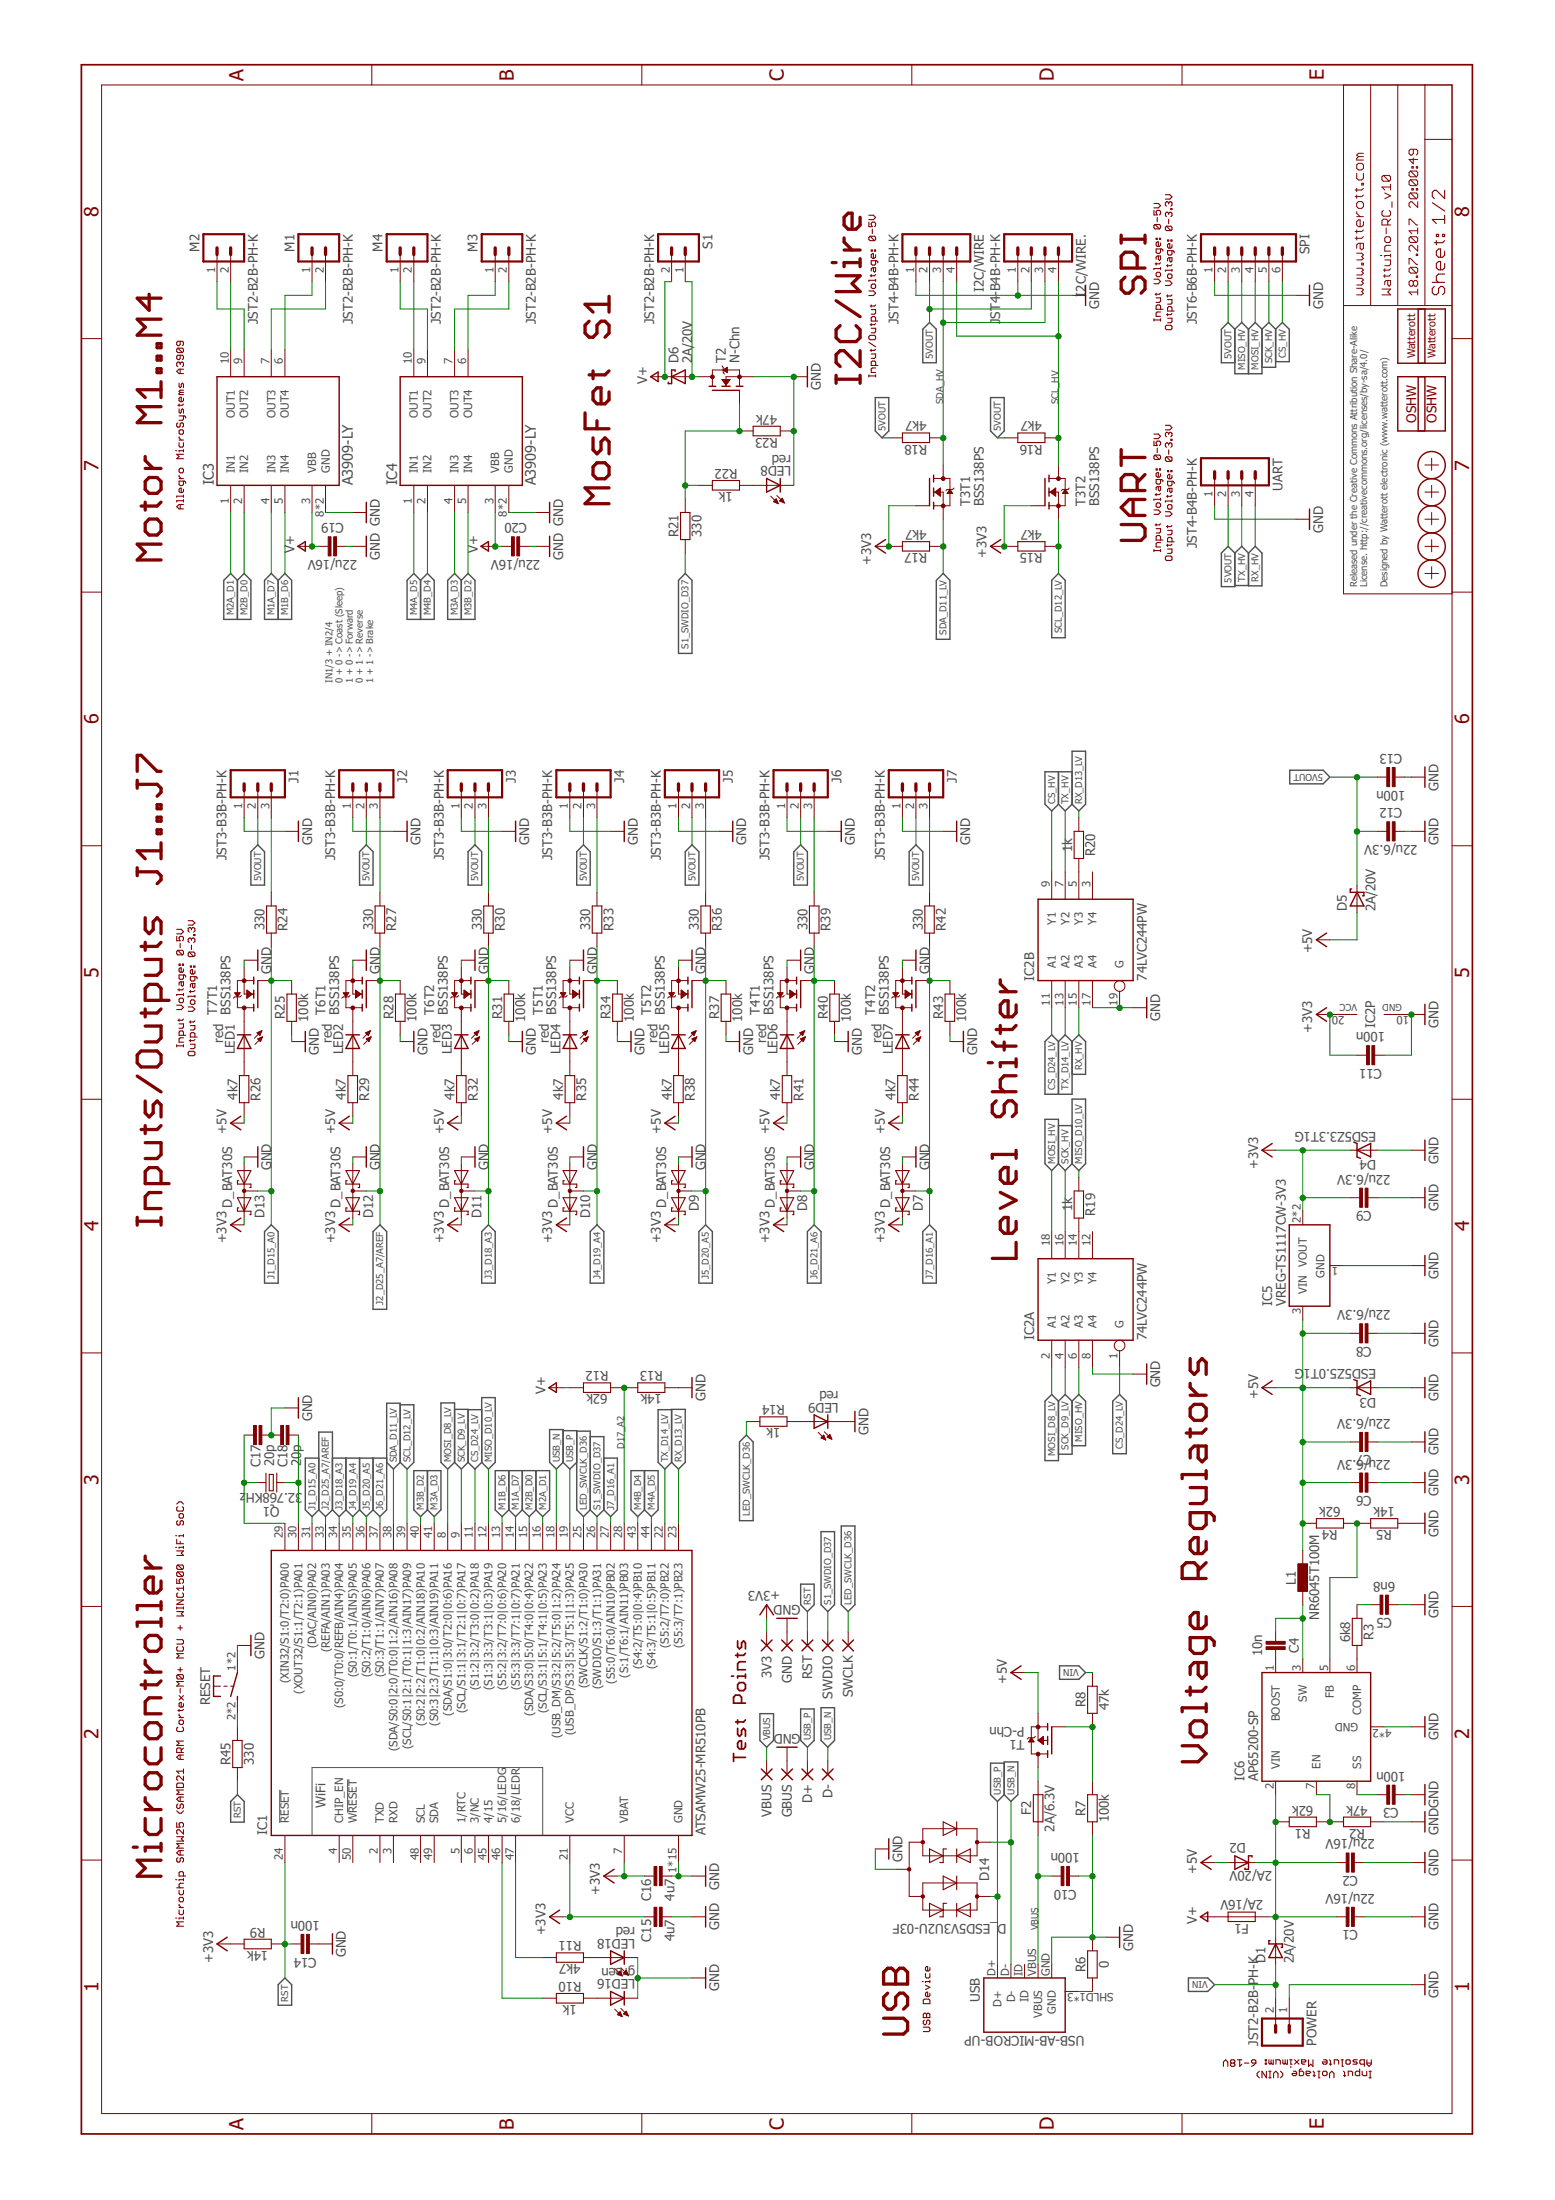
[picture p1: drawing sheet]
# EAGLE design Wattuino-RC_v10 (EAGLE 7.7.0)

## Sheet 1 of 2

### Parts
3V3  PAD-1.0_NC  [PAD-1.0_NC]
C1  22u/16V  CAPACITOR-0805  [C0805]
C2  22u/16V  CAPACITOR-0805  [C0805]
C3  100n  CAPACITOR-0402  [C0402]
C4  10n  CAPACITOR-0402  [C0402]
C5  6n8  CAPACITOR-0402  [C0402]
C6  22u/6.3V  CAPACITOR-0805  [C0805]
C7  22u/6.3V  CAPACITOR-0805  [C0805]
C8  22u/6.3V  CAPACITOR-0805  [C0805]
C9  22u/6.3V  CAPACITOR-0805  [C0805]
C10  100n  CAPACITOR-0402  [C0402]
C11  100n  CAPACITOR-0402  [C0402]
C12  22u/6.3V  CAPACITOR-0805  [C0805]
C13  100n  CAPACITOR-0402  [C0402]
C14  100n  CAPACITOR-0402  [C0402]
C15  4u7  CAPACITOR-0603  [C0603]
C16  4u7  CAPACITOR-0603  [C0603]
C17  20p  CAPACITOR-0402  [C0402]
C18  20p  CAPACITOR-0402  [C0402]
C19  22u/16V  CAPACITOR-0805  [C0805]
C20  22u/16V  CAPACITOR-0805  [C0805]
D1  2A/20V  D_SCHOTTKY-SMA  [SMA_DO214AC]
D2  2A/20V  D_SCHOTTKY-SMA  [SMA_DO214AC]
D3  ESD5Z5.0T1G  D_TVS-SOD523  [SOD523]
D4  ESD5Z3.3T1G  D_TVS-SOD523  [SOD523]
D5  2A/20V  D_SCHOTTKY-SMA  [SMA_DO214AC]
D6  2A/20V  D_SCHOTTKY-SMA  [SMA_DO214AC]
D7  D_BAT30S  [SOT323]
D8  D_BAT30S  [SOT323]
D9  D_BAT30S  [SOT323]
D10  D_BAT30S  [SOT323]
D11  D_BAT30S  [SOT323]
D12  D_BAT30S  [SOT323]
D13  D_BAT30S  [SOT323]
D14  D_ESD5V3U2U-03F  [SOT723]
D+  PAD-1.0_NC  [PAD-1.0_NC]
D-  PAD-1.0_NC  [PAD-1.0_NC]
F1  2A/16V  FUSE-1812  [C1812]
F2  2A/6.3V  FUSE-1206  [C1206]
GBUS  PAD-1.0_NC  [PAD-1.0_NC]
GND  PAD-1.0_NC  [PAD-1.0_NC]
I2C/WIRE  JST4-B4B-PH-K  [JST_B4B-PH-K]
I2C/WIRE.  JST4-B4B-PH-K  [JST_B4B-PH-K]
IC1  ATSAMW25-MR510PB  [ATSAMW25-MRX10]
IC2  74LVC244PW  [TSSOP20]
IC3  A3909-LY  [MSOP10-PAD]
IC4  A3909-LY  [MSOP10-PAD]
IC5  VREG-TS1117CW-3V3  [SOT223]
IC6  AP65200-SP  [SO08-PAD]
J1  JST3-B3B-PH-K  [JST_B3B-PH-K]
J2  JST3-B3B-PH-K  [JST_B3B-PH-K]
J3  JST3-B3B-PH-K  [JST_B3B-PH-K]
J4  JST3-B3B-PH-K  [JST_B3B-PH-K]
J5  JST3-B3B-PH-K  [JST_B3B-PH-K]
J6  JST3-B3B-PH-K  [JST_B3B-PH-K]
J7  JST3-B3B-PH-K  [JST_B3B-PH-K]
L1  NR6045T100M  INDUCTOR-NR60XX  [L_NR60XX]
LED1  red  LED-0603  [C0603]
LED2  red  LED-0603  [C0603]
LED3  red  LED-0603  [C0603]
LED4  red  LED-0603  [C0603]
LED5  red  LED-0603  [C0603]
LED6  red  LED-0603  [C0603]
LED7  red  LED-0603  [C0603]
LED8  red  LED-0603  [C0603]
LED9  red  LED-0603  [C0603]
LED16  green  LED-0603  [C0603]
LED18  red  LED-0603  [C0603]
LOGO1  OSHW_LOGOX0100  [OSHW_6X100]
LOGO2  OSHW_LOGOX0150  [OSHW_6X150]
LOGO3  LOGO-S_PLACE_S  [SPARK_TPLACE_S]
LOGO4  LOGO-PLACE  [LOGO_TPLACE]
M1  JST2-B2B-PH-K  [JST_B2B-PH-K]
M2  JST2-B2B-PH-K  [JST_B2B-PH-K]
M3  JST2-B2B-PH-K  [JST_B2B-PH-K]
M4  JST2-B2B-PH-K  [JST_B2B-PH-K]
POWER  JST2-B2B-PH-K  [JST_B2B-PH-K]
Q1  32.768KHz  CRYSTAL-ZM315  [CRYSTAL_ZM315]
R1  62k  RESISTOR-0402  [C0402]
R2  47k  RESISTOR-0402  [C0402]
R3  6k8  RESISTOR-0402  [C0402]
R4  62k  RESISTOR-0402  [C0402]
R5  14k  RESISTOR-0402  [C0402]
R6  0  RESISTOR-0402  [C0402]
R7  100k  RESISTOR-0402  [C0402]
R8  47k  RESISTOR-0402  [C0402]
R9  14k  RESISTOR-0402  [C0402]
R10  1k  RESISTOR-0402  [C0402]
R11  4k7  RESISTOR-0402  [C0402]
R12  62k  RESISTOR-0402  [C0402]
R13  14k  RESISTOR-0402  [C0402]
R14  1k  RESISTOR-0402  [C0402]
R15  4k7  RESISTOR-0402  [C0402]
R16  4k7  RESISTOR-0402  [C0402]
R17  4k7  RESISTOR-0402  [C0402]
R18  4k7  RESISTOR-0402  [C0402]
R19  1k  RESISTOR-0402  [C0402]
R20  1k  RESISTOR-0402  [C0402]
R21  330  RESISTOR-0402  [C0402]
R22  1k  RESISTOR-0402  [C0402]
R23  47k  RESISTOR-0402  [C0402]
R24  330  RESISTOR-0402  [C0402]
R25  100k  RESISTOR-0402  [C0402]
R26  4k7  RESISTOR-0402  [C0402]
R27  330  RESISTOR-0402  [C0402]
R28  100k  RESISTOR-0402  [C0402]
R29  4k7  RESISTOR-0402  [C0402]
R30  330  RESISTOR-0402  [C0402]
R31  100k  RESISTOR-0402  [C0402]
R32  4k7  RESISTOR-0402  [C0402]
R33  330  RESISTOR-0402  [C0402]
R34  100k  RESISTOR-0402  [C0402]
R35  4k7  RESISTOR-0402  [C0402]
R36  330  RESISTOR-0402  [C0402]
R37  100k  RESISTOR-0402  [C0402]
R38  4k7  RESISTOR-0402  [C0402]
R39  330  RESISTOR-0402  [C0402]
R40  100k  RESISTOR-0402  [C0402]
R41  4k7  RESISTOR-0402  [C0402]
R42  330  RESISTOR-0402  [C0402]
R43  100k  RESISTOR-0402  [C0402]
R44  4k7  RESISTOR-0402  [C0402]
R45  330  RESISTOR-0402  [C0402]
RESET  SW-TACTILE-TL3305C  SW-TACTILE-TL3305  [TL3305]
RST  PAD-1.0_NC  [PAD-1.0_NC]
S1  JST2-B2B-PH-K  [JST_B2B-PH-K]
SPI  JST6-B6B-PH-K  [JST_B6B-PH-K]
SWCLK  PAD-1.0_NC  [PAD-1.0_NC]
SWDIO  PAD-1.0_NC  [PAD-1.0_NC]
T1  P-Chn  MOSFET-P-SOT23  [SOT23]
T2  N-Chn  MOSFET-N-SOT23  [SOT23]
T3  BSS138PS  [SOT363]
T4  BSS138PS  [SOT363]
T5  BSS138PS  [SOT363]
T6  BSS138PS  [SOT363]
T7  BSS138PS  [SOT363]
UART  JST4-B4B-PH-K  [JST_B4B-PH-K]
USB  USB-AB-MICROB-UP  [USB-MICROB-1051330011]
VBUS  PAD-1.0_NC  [PAD-1.0_NC]
X1  PASSER-07  [PASSER_07MM]
X2  PASSER-07  [PASSER_07MM]
X3  PASSER-07  [PASSER_07MM]
X4  PASSER-07  [PASSER_07MM]
X5  PASSER-04  [PASSER_04MM]

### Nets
5VOUT: C12.2 C13.2 D5.C I2C/WIRE.2 I2C/WIRE..2 J1.2 J2.2 J3.2 J4.2 J5.2 J6.2 J7.2 R16.2 R18.2 SPI.2 UART.2
+3V3: 3V3.1(P) C9.2 C11.2 C15.2 C16.2 D4.C D7.2(C) D8.2(C) D9.2(C) D10.2(C) D11.2(C) D12.2(C) D13.2(C) IC1.7(VBAT) IC1.21(VCC) IC2.20(P:VCC) IC5.2(VOUT) IC5.4(VOUT) R9.1 R15.2 R17.2 T3.2(T1:G) T3.5(T2:G)
+5V: C6.2 C7.2 C8.2 D2.A D3.C D5.A IC5.3(VIN) L1.2 R4.2 R26.2 R29.2 R32.2 R35.2 R38.2 R41.2 R44.2 T1.2(S)
BOOST: C4.2 IC6.1(BOOST)
COMP: IC6.6(COMP) R3.2
CS_D24_LV: IC1.11((S1:2|3:2/T3:0|0:2)PA18) IC2.1(A:G) IC2.11(B:A1)
CS_HV: IC2.9(B:Y1) SPI.6
D17_A2: IC1.28((S:1/T6:1/AIN11)PB03) R12.2 R13.1
GND: C1.1 C2.1 C3.1 C5.1 C6.1 C7.1 C8.1 C9.1 C10.1 C11.1 C12.1 C13.1 C14.1 C15.1 C16.1 C17.2 C18.2 C19.2 C20.2 D3.A D4.A D7.1(A) D8.1(A) D9.1(A) D10.1(A) D11.1(A) D12.1(A) D13.1(A) D14.3(A) GBUS.1(P) GND.1(P) I2C/WIRE.1 I2C/WIRE..1 IC1.1(GND) IC1.10(GND) IC1.17(GND) IC1.20(GND) IC1.32(GND) IC1.42(GND) IC1.51(GND) IC1.GND@1(GND) IC1.GND@2(GND) IC1.GND@3(GND) IC1.GND@4(GND) IC1.GND@5(GND) IC1.GND@6(GND) IC1.GND@7(GND) IC1.GND@8(GND) IC2.8(A:A4) IC2.10(P:GND) IC2.17(B:A4) IC2.19(B:G) IC3.8(GND) IC3.TP(GND) IC4.8(GND) IC4.TP(GND) IC5.1(GND) IC6.4(GND) IC6.TP(GND) J1.1 J2.1 J3.1 J4.1 J5.1 J6.1 J7.1 LED8.C LED9.C LED16.C LED18.C POWER.1 R2.1 R5.1 R6.1 R7.1 R13.2 R23.1 R25.1 R28.1 R31.1 R34.1 R37.1 R40.1 R43.1 RESET.1 RESET.4(P1) SPI.1 T2.2(S) T4.1(T1:S) T4.4(T2:S) T5.1(T1:S) T5.4(T2:S) T6.1(T1:S) T6.4(T2:S) T7.1(T1:S) UART.1 USB.GND
IO16: IC1.46(5/16/LEDG) R10.1
IO18: IC1.47(6/18/LEDR) R11.1
J1_D15_A0: D13.3(CA) IC1.31((DAC/AIN0)PA02) R24.2 R25.2 T7.2(T1:G)
J2_D25_A7/AREF: D12.3(CA) IC1.33((REFA/AIN1)PA03) R27.2 R28.2 T6.2(T1:G)
J3_D18_A3: D11.3(CA) IC1.34((S0:0/T0:0/REFB/AIN4)PA04) R30.2 R31.2 T6.5(T2:G)
J4_D19_A4: D10.3(CA) IC1.35((S0:1/T0:1/AIN5)PA05) R33.2 R34.2 T5.2(T1:G)
J5_D20_A5: D9.3(CA) IC1.36((S0:2/T1:0/AIN6)PA06) R36.2 R37.2 T5.5(T2:G)
J6_D21_A6: D8.3(CA) IC1.37((S0:3/T1:1/AIN7)PA07) R39.2 R40.2 T4.2(T1:G)
J7_D16_A1: D7.3(CA) IC1.27((S5:0/T6:0/AIN10)PB02) R42.2 R43.2 T4.5(T2:G)
LED_SWCLK_D36: IC1.25((SWCLK/S1:2/T1:0)PA30) R14.1 SWCLK.1(P)
M1_O1: IC3.7(OUT3) M1.2
M1_O2: IC3.6(OUT4) M1.1
M1A_D7: IC1.14((S5:3|3:3/T7:1|0:7)PA21) IC3.4(IN3)
M1B_D6: IC1.13((S5:2|3:2/T7:0|0:6)PA20) IC3.5(IN4)
M2_O1: IC3.10(OUT1) M2.2
M2_O2: IC3.9(OUT2) M2.1
M2A_D1: IC1.16((SCL/S3:1|5:1/T4:1|0:5)PA23) IC3.1(IN1)
M2B_D0: IC1.15((SDA/S3:0|5:0/T4:0|0:4)PA22) IC3.2(IN2)
M3_O1: IC4.7(OUT3) M3.2
M3_O2: IC4.6(OUT4) M3.1
M3A_D3: IC1.41((S0:3|2:3/T1:1|0:3/AIN19)PA11) IC4.4(IN3)
M3B_D2: IC1.40((S0:2|2:2/T1:0|0:2/AIN18)PA10) IC4.5(IN4)
M4_O1: IC4.10(OUT1) M4.2
M4_O2: IC4.9(OUT2) M4.1
M4A_D5: IC1.44((S4:3/T5:1|0:5)PB11) IC4.1(IN1)
M4B_D4: IC1.43((S4:2/T5:0|0:4)PB10) IC4.2(IN2)
MISO_D10_LV: IC1.12((S1:3|3:3/T3:1|0:3)PA19) R19.1
MISO_HV: IC2.6(A:A3) SPI.3
MISO_LV: IC2.14(A:Y3) R19.2
MOSI_D8_LV: IC1.8((SDA/S1:0|3:0/T2:0|0:6)PA16) IC2.2(A:A1)
MOSI_HV: IC2.18(A:Y1) SPI.4
N$1: LED8.A R22.2
N$2: J1.3 R24.1
N$3: F2.2 T1.3(D)
N$4: R7.2 R8.1 T1.1(G)
N$5: LED9.A R14.2
N$11: R21.2 R22.1 R23.2 T2.1(G)
N$16: LED7.C T4.3(T2:D)
N$17: LED7.A R44.1
N$18: J7.3 R42.1
N$22: C4.1 IC6.3(SW) L1.1
N$24: C3.2 IC6.8(SS)
N$25: J6.3 R39.1
N$26: J5.3 R36.1
N$27: J4.3 R33.1
N$29: IC6.5(FB) R4.1 R5.2
N$30: LED6.C T4.6(T1:D)
N$31: LED6.A R41.1
N$32: J2.3 R27.1
N$33: LED5.A R38.1
N$34: J3.3 R30.1
N$35: LED4.A R35.1
N$36: LED4.C T5.6(T1:D)
N$37: LED5.C T5.3(T2:D)
N$38: LED3.A R32.1
N$39: LED2.A R29.1
N$40: LED2.C T6.6(T1:D)
N$41: LED3.C T6.3(T2:D)
N$42: LED1.A R26.1
N$43: LED1.C T7.6(T1:D)
N$44: C5.2 R3.1
N$46: IC6.7(EN) R1.1 R2.2
N$60: LED18.A R11.2
N$61: LED16.A R10.2
RST: C14.2 IC1.24(!RESET) R9.2 R45.1 RST.1(P)
RST_SW: R45.2 RESET.2(S1) RESET.3(S1)
RX_D13_LV: IC1.23((S5:3/T7:1)PB23) R20.1
RX_HV: IC2.15(B:A3) UART.4
RX_LV: IC2.5(B:Y3) R20.2
S1: D6.A S1.1 T2.3(D)
S1_SWDIO_D37: IC1.26((SWDIO/S1:3/T1:1)PA31) R21.1 SWDIO.1(P)
SCK_D9_LV: IC1.9((SCL/S1:1|3:1/T2:1|0:7)PA17) IC2.4(A:A2)
SCK_HV: IC2.16(A:Y2) SPI.5
SCL_D12_LV: IC1.39((SCL/S0:1|2:1/T0:1|1:3/AIN17)PA09) R15.1 T3.4(T2:S)
SCL_HV: I2C/WIRE.4 I2C/WIRE..4 R16.1 T3.3(T2:D)
SDA_D11_LV: IC1.38((SDA/S0:0|2:0/T0:0|1:2/AIN16)PA08) R17.1 T3.1(T1:S)
SDA_HV: I2C/WIRE.3 I2C/WIRE..3 R18.1 T3.6(T1:D)
SHLD1: R6.2 USB.SHLD1(SHIELD) USB.SHLD2(SHIELD) USB.SHLD3(SHIELD)
TX_D14_LV: IC1.22((S5:2/T7:0)PB22) IC2.13(B:A2)
TX_HV: IC2.7(B:Y2) UART.3
USB_N: D14.1(C1) D-.1(P) IC1.18((USB_DM/S3:2|5:2/T5:0|1:2)PA24) USB.D-
USB_P: D14.2(C2) D+.1(P) IC1.19((USB_DP/S3:3|5:3/T5:1|1:3)PA25) USB.D+
V+: C19.1 C20.1 D6.C F1.2 IC3.3(VBB) IC4.3(VBB) R12.1 S1.2
VBUS: C10.2 F2.1 USB.VBUS VBUS.1(P)
VIN: D1.A POWER.2 R8.2
VINP: C1.2 C2.2 D1.C D2.C F1.1 IC6.2(VIN) R1.2
XIN: C17.1 IC1.29((XIN32/S1:0/T2:0)PA00) Q1.2
XOUT: C18.1 IC1.30((XOUT32/S1:1/T2:1)PA01) Q1.1
Unconnected: IC1.2(TXD) IC1.3(RXD) IC1.4(CHIP_EN) IC1.5(1/RTC) IC1.6(3/NC) IC1.45(4/15) IC1.48(SCL) IC1.49(SDA) IC1.50(W!RESET) IC2.3(B:Y4) IC2.12(A:Y4) T7.3(T2:D) T7.4(T2:S) T7.5(T2:G) USB.ID

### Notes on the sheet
- Microcontroller | Inputs/Outputs J1...J7 | Motor M1...M4
- Microchip SAMW25 (SAMD21 ARM Cortex-M0+ MCU + WINC1500 WiFi SoC)
- Input Voltage: 0-5V
  Output Voltage: 0-3.3V
- Allegro MicroSystems A3909
- IN1/3 + IN2/4
  0 + 0 -> Coast (Sleep)
  1 + 0 -> Forward
  0 + 1 -> Reverse
  1 + 1 -> Brake
- MosFet S1
- Test Points
- I2C/Wire
- Input/Output Voltage: 0-5V
- USB
- USB Device
- Level Shifter
- UART | SPI
- Input Voltage: 0-5V
  Output Voltage: 0-3.3V
- Input Voltage: 0-5V
  Output Voltage: 0-3.3V
- Voltage Regulators
- Input Voltage (VIN)
  Absolute Maximum: 6-18V
- Released under the Creative Commons Attribution Share-Alike 
  License. http://creativecommons.org/licenses/by-sa/4.0/
  
  Designed by Watterott electronic (www.watterott.com)

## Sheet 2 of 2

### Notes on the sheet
- 7x
  IOs
- 5V tolerant
- 2x
  I2C
- SAMW25 Module
- 5V tolerant
- SAMD21 + WINC1500
- 1x
  UART
- 5V tolerant
- 1x
  SPI
- ARM Cortex-M0+
  
  with
  
  USB + WiFi/WLAN
- 5V tolerant
- USB
- 1x
  Power Switch
- 1x MosFet
- up to 2A
- Power Supply
- 4x
  Full Bridges
- 7-14V Ext. Power
  or
  5V USB
- 2x A3909
- Motor Driver | up to 1A/phase
- Released under the Creative Commons Attribution Share-Alike 
  License. http://creativecommons.org/licenses/by-sa/4.0/
  
  Designed by Watterott electronic (www.watterott.com)
